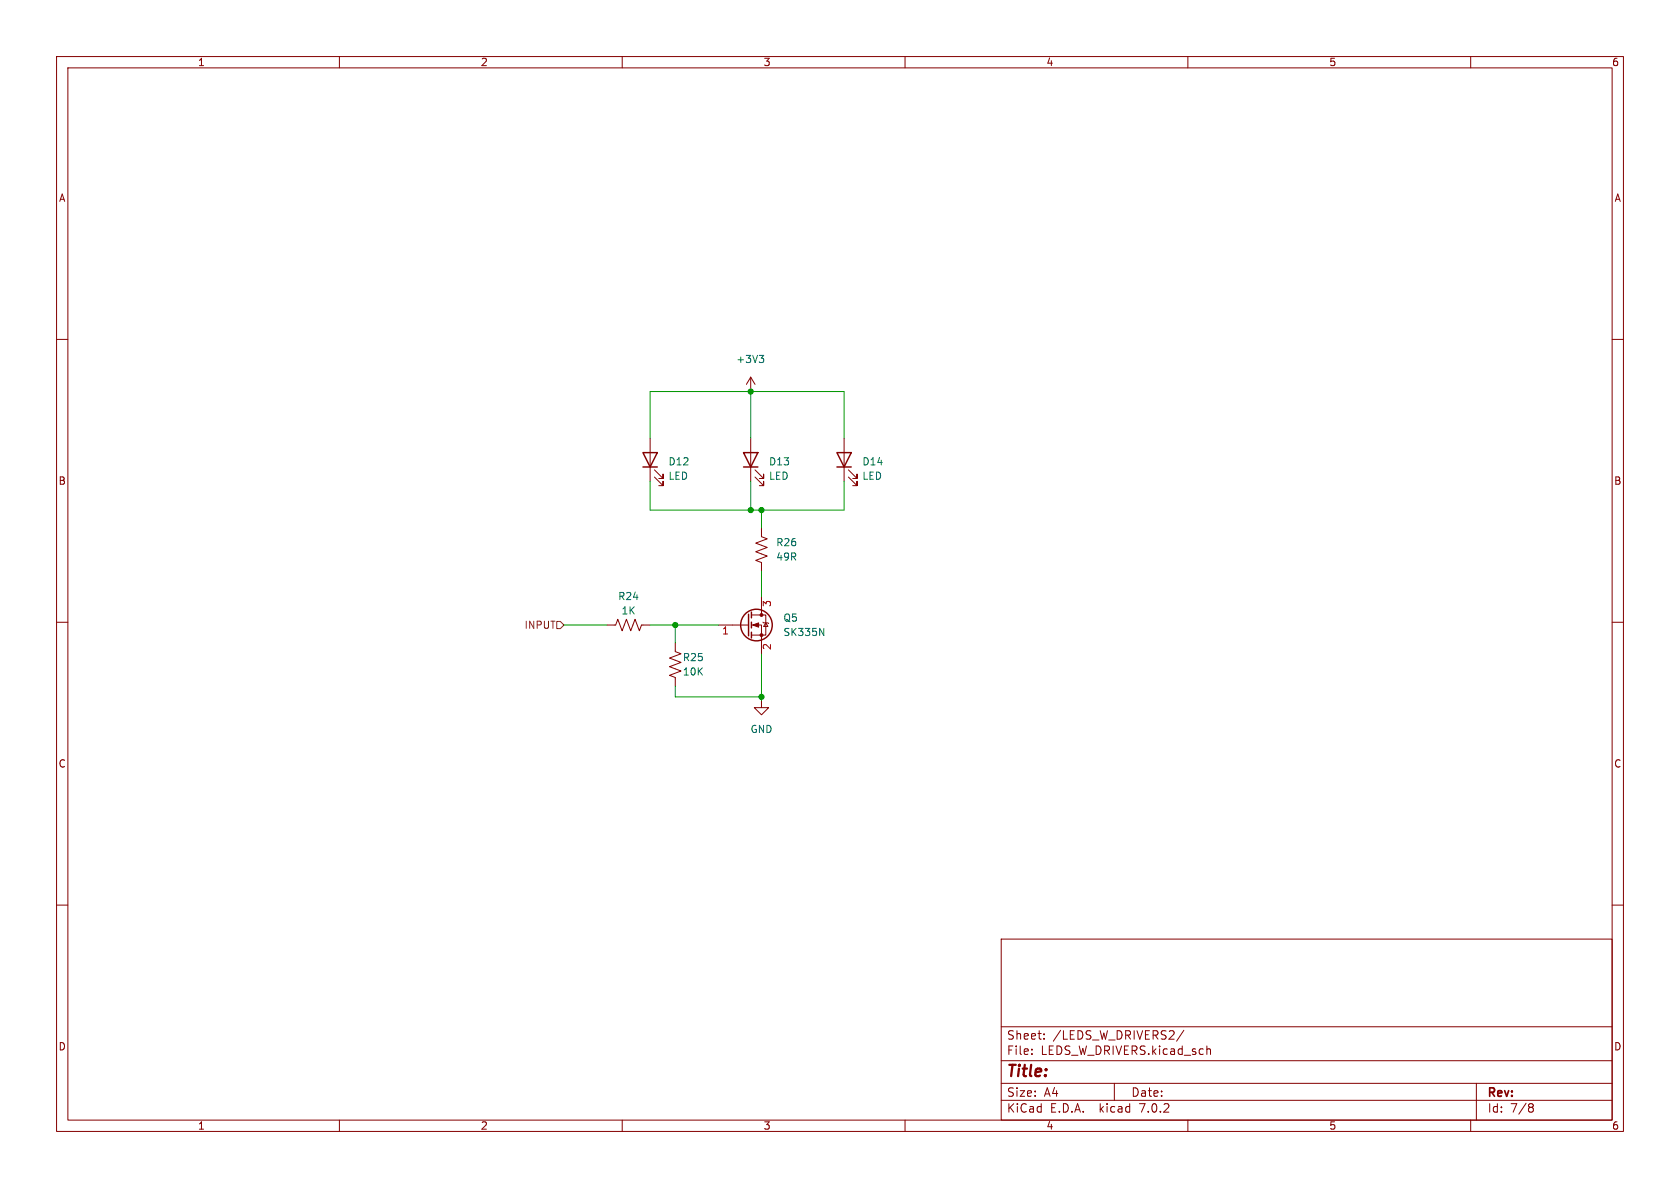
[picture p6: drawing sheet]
<svg xmlns="http://www.w3.org/2000/svg" width="297mm" height="210mm" viewBox="0 0 297 210" stroke-linecap="round" stroke-linejoin="round" font-family="sans-serif">
<g fill="none" stroke="#840000" stroke-width=".18">
<path d="M10 10h277v190h-277zM12 12h273v186h-273zM60 10v2M110 10v2M160 10v2M210 10v2M260 10v2M10 60h2M285 60h2M114.9 77.5v7.6M132.7 66.7l-.7 1.2M132.7 66.7v2.5"/>
<path d="M132.7 77.5v7.6M132.7 66.7l.8 1.2M149.2 77.5v7.6M115.7 84.3l1.5 1.6v-.8v.8h-.7M115.7 83.1l1.5 1.5v-.8v.8h-.7M133.5 84.3l1.5 1.6v-.8v.8h-.8M133.5 83.1l1.5 1.5v-.8v.8h-.8M134.6 93.3v1.6l1 .4-2 .7 2 .8-2 .7 2 .8-2 .8 1 .3v1.6M150 84.3l1.5 1.6v-.8v.8h-.8M150 83.1l1.5 1.5v-.8v.8h-.8M10 110h2M107.3 110.5h1.5l.4-1 .8 2 .7-2 .8 2 .8-2 .7 2 .4-1h1.5"/>
<path d="M119.4 113.7v1.5l1 .4-2 .7 2 .8-2 .8 2 .7-2 .8 1 .4v1.5M127 110.5h5.3M132.8 110.5h1.8v5.1M132.8 108.7h2.6v3.6h-2.6M134.6 105.4v3.3M134.9 110l.1 .1h.8l.1 .1M135.4 110.1l.4 .6h-.8zM285 110h2M134.6 123.8v1.3h1.3l-1.3 1.3-1.3-1.3h1.3M10 160h2M285 160h2M177 166h108v32h-108z"/>
<path d="M60 198v2M110 198v2M160 198v2M177 194.5h108M177 191.5h108M177 187.5h108M177 181.5h108M182.4 186.3v.1M182.4 185.5v.1M184.6 183.6v.1M184.6 182.8v.1M197 191.5v3"/>
<path d="M209.3 182.1l-1.3 2M210 198v2M213.4 185.5h.5l.1 .9M260 198v2M261 191.5v6.5M270.5 195.1l.4 .1 .2 .2-.3 .3M270.5 195.7h.3M270.8 195.7l.2 .2 .1 .4-.2 .2-.4 .1"/>
</g>
<g fill="none" stroke="#840000" stroke-width=".25">
<path d="M113.7 80h2.5l-1.3 2.6zM113.7 82.6h2.5M131.4 80h2.6l-1.3 2.6zM131.4 82.6h2.6M148 80h2.5l-1.3 2.6zM148 82.6h2.5M132.3 108.6v3.8M132.8 108.2v1M132.8 110v1M132.8 111.8v1"/>
<circle cx="133.7" cy="110.5" r="2.79"/>
</g>
<g fill="#840000" stroke="#840000" stroke-width=".18">
<path d="M133.1 110.5l1-.4v.8z"/>
<circle cx="134.6" cy="112.3" r=".25"/>
<circle cx="134.6" cy="108.7" r=".25"/>
</g>
<path d="M134.2 62.8h.8l-.4 .5M134.8 63.3l.2 .2v.3l-.2 .3M144.9 111.1l.7 1.2v-1.2" fill="none" stroke="#006464" stroke-width=".18"/>
<path d="M98.4 109.9h.7l.6 .6-.6 .6h-.7z" fill="none" stroke="#725600" stroke-width=".18"/>
<path d="M114.9 77.5v-8.3h34.3v8.3M132.7 69.2v8.3M114.9 85.1v5.1h34.3v-5.1M132.7 85.1v5.1M134.6 90.2v3.1M99.7 110.5h7.6M114.9 110.5h12.1M119.4 110.5v3.2M134.6 101v4.4M134.6 115.6v8.2M119.4 121.3v1.9h15.2" fill="none" stroke="#009600" stroke-width=".18"/>
<g fill="#009600" stroke="#009600" stroke-width=".18">
<circle cx="132.7" cy="69.2" r=".46"/>
<circle cx="134.6" cy="90.2" r=".46"/>
<circle cx="132.7" cy="90.2" r=".46"/>
<circle cx="119.4" cy="110.5" r=".46"/>
<circle cx="134.6" cy="123.2" r=".46"/>
</g>
<text font-size="2.8" fill="#840000" x="178" y="190.8">Title:</text>
<g font-size="2.1" fill="#840000">
<text x="178" y="183.9">Sheet:</text>
<text x="186.2" y="183.9">/LEDS_W_DRIVERS2/</text>
<text x="178" y="186.6">File:</text>
<text x="184" y="186.6">LEDS_W_DRIVERS.kicad_sch</text>
<text x="178" y="196.8">KiCad</text>
<text x="178" y="194">Size:</text>
<text x="184.6" y="194">A4</text>
<text x="185.7" y="196.8">E.D.A.</text>
<text x="194.4" y="196.8">kicad</text>
<text x="200" y="194">Date:</text>
<text x="201.5" y="196.8">7.0.2</text>
<text x="263" y="194.2">Rev:</text>
<text x="263" y="196.8">Id:</text>
<text x="267" y="196.8">7/8</text>
</g>
<g font-size="1.8" fill="#840000">
<text x="35" y="11.8">1</text>
<text x="85" y="11.8">2</text>
<text x="135" y="11.8">3</text>
<text x="185" y="11.8">4</text>
<text x="235" y="11.8">5</text>
<text x="285" y="11.8">6</text>
<text x="10.4" y="35.8">A</text>
<text x="285.4" y="35.8">A</text>
<text x="10.3" y="85.8">B</text>
<text x="285.3" y="85.8">B</text>
<text x="10.3" y="135.8">C</text>
<text x="285.3" y="135.8">C</text>
<text x="10.3" y="185.8">D</text>
<text x="285.3" y="185.8">D</text>
<text x="35" y="199.8">1</text>
<text x="85" y="199.8">2</text>
<text x="135" y="199.8">3</text>
<text x="185" y="199.8">4</text>
<text x="235" y="199.8">5</text>
<text x="285" y="199.8">6</text>
</g>
<g font-size="1.8" fill="#006464">
<text x="130.1" y="64.3">+3V3</text>
<text x="118.1" y="82.4">D12</text>
<text x="135.9" y="82.4">D13</text>
<text x="152.4" y="82.4">D14</text>
<text x="118.1" y="85">LED</text>
<text x="135.9" y="85">LED</text>
<text x="152.4" y="85">LED</text>
<text x="137.2" y="96.7">R26</text>
<text x="137.2" y="99.3">49R</text>
<text x="109.2" y="106.2">R24</text>
<text x="109.8" y="108.8">1K</text>
<text x="138.4" y="110">Q5</text>
<text x="138.4" y="112.6">SK335N</text>
<text x="120.7" y="117">R25</text>
<text x="120.7" y="119.6">10K</text>
<text x="132.6" y="129.7">GND</text>
</g>
<g font-size="1.8" fill="#a90000">
<text x="136.5" y="107.3" transform="rotate(-90 136.5 107.3)">3</text>
<text x="127.6" y="112.4">1</text>
<text x="136.5" y="115" transform="rotate(-90 136.5 115)">2</text>
</g>
<text font-size="1.8" fill="#725600" x="92.6" y="111.3">INPUT</text>
</svg>
